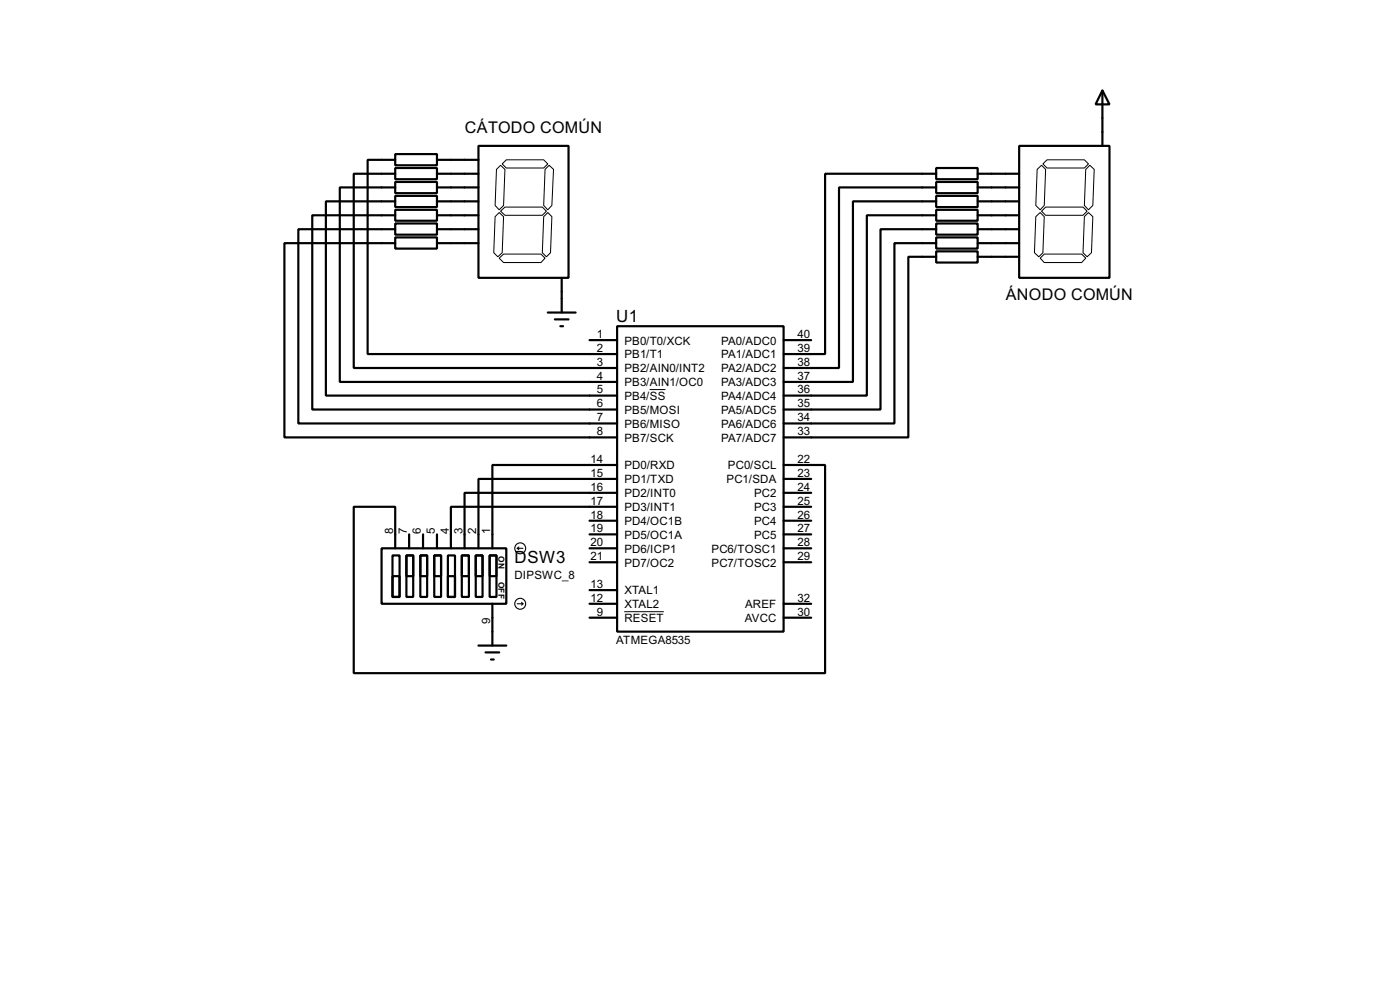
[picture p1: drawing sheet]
<svg xmlns="http://www.w3.org/2000/svg" width="256mm" height="180mm" viewBox="0 0 256 180" stroke-linecap="round" stroke-linejoin="round" font-family="sans-serif">
<g fill="none" stroke="#000" stroke-width=".4">
<path d="M202 16.6l1.3 2.5h-2.6zM202 16.6v10.1M72.4 28.2h7.7v2.1h-7.7zM72.4 30.8h7.7v2h-7.7zM72.4 33.3h7.7v2.1h-7.7zM72.4 35.9h7.7v2h-7.7zM72.4 38.4h7.7v2h-7.7zM72.4 39.4h-15.2v35.6h55.9M72.4 36.9h-12.7v35.5h53.4M72.4 34.3h-10.1v35.6h50.8M72.4 31.8h-7.6v35.6h48.3M72.4 29.3h-5v35.5h45.7"/>
<path d="M80.1 29.3h7.6M80.1 31.8h7.6M80.1 34.3h7.6M80.1 36.9h7.6M80.1 39.4h7.6M87.7 26.7h16.5v24.2h-16.5zM171.5 30.8h7.6v2h-7.6zM171.5 33.3h7.6v2.1h-7.6zM171.5 35.9h7.6v2h-7.6zM171.5 38.4h7.6v2h-7.6zM171.5 39.4h-12.7v33h-15.2M171.5 36.9h-15.2v33h-12.7"/>
<path d="M171.5 34.3h-17.8v33.1h-10.1M171.5 31.8h-20.3v33h-7.6M179.1 31.8h7.6M179.1 34.3h7.6M179.1 36.9h7.6M179.1 39.4h7.6M186.7 26.7h16.6v24.2h-16.6zM72.4 40.9h7.7v2.1h-7.7zM72.4 43.5h7.7v2h-7.7zM72.4 42h-17.7v35.5h58.4M72.4 44.5h-20.3v35.6h61M80.1 42h7.6"/>
<path d="M80.1 44.5h7.6M100.4 57.2h5.1M101.7 58.5h2.5M102.7 59.7h.5M102.9 50.9v6.3M113.1 59.7h30.5v55.9h-30.5zM171.5 40.9h7.6v2.1h-7.6zM171.5 43.5h7.6v2h-7.6zM171.5 46h7.6v2.1h-7.6zM171.5 44.5h-7.6v33h-20.3M171.5 42h-10.2v33h-17.7M171.5 47h-5.1v33.1h-22.8"/>
<path d="M179.1 42h7.6M179.1 44.5h7.6M179.1 47h7.6M108 62.3h5.1M143.6 62.3h5M75 97.8v2.6M77.5 97.8v2.6M80.1 97.8v2.6M108 97.8h5.1M108 95.3h5.1M113.1 85.1h-22.9v15.3M113.1 87.7h-25.4v12.7"/>
<path d="M113.1 90.2h-28v10.2M113.1 92.8h-30.5v7.6M143.6 85.1h7.6v38.1h-86.4v-30.4h7.6v7.6M143.6 97.8h5M143.6 95.3h5M143.6 92.8h5M143.6 90.2h5M143.6 87.7h5M69.9 100.4h22.9v10.1h-22.9zM71.9 101.7h1.3v7.6h-1.3zM71.9 105.5h1.3v3.8h-1.3zM74.5 101.7h1.2v7.6h-1.2z"/>
<path d="M74.5 101.7h1.2v3.8h-1.2zM77 101.7h1.3v7.6h-1.3zM77 101.7h1.3v3.8h-1.3zM79.6 101.7h1.2v7.6h-1.2zM79.6 101.7h1.2v3.8h-1.2zM82.1 101.7h1.3v7.6h-1.3zM82.1 105.5h1.3v3.8h-1.3zM84.6 101.7h1.3v7.6h-1.3zM84.6 101.7h1.3v3.8h-1.3zM87.2 101.7h1.2v7.6h-1.2zM87.2 101.7h1.2v3.8h-1.2zM87.7 118.2h5.1"/>
<path d="M89 119.4h2.5M89.7 101.7h1.3v7.6h-1.3zM89.7 101.7h1.3v3.8h-1.3zM90.2 110.5v7.7M108 100.4h5.1M108 102.9h5.1M108 113.1h5.1M108 108h5.1M108 110.5h5.1M143.6 100.4h5M143.6 102.9h5M143.6 113.1h5"/>
<path d="M143.6 110.5h5M90 120.7h.5"/>
</g>
<g fill="none" stroke="#000" stroke-width=".18">
<path d="M90.7 39.7l.8-.8 .8 .8-.3 6.6-.8 .7-.7-.7zM91 31l.7-.7 .8 .7-.2 6.6-.8 .8-.8-.8zM91.7 38.7l.8-.8h6.9l.7 .8-.7 .7h-6.9zM92 30l.8-.7h6.8l.8 .7-.8 .8h-6.8zM99.6 39.7l.8-.8 .7 .8-.2 6.6-.8 .7-.7-.7zM99.9 31l.7-.7 .8 .7-.3 6.6-.7 .8-.8-.8zM189.8 39.7l.8-.8 .7 .8-.2 6.6-.8 .7-.8-.7zM190 31l.8-.7 .8 .7-.3 6.6-.7 .8-.8-.8zM190.8 38.7l.8-.8h6.8l.8 .8-.8 .7h-6.8zM191.1 30l.7-.7h6.9l.7 .7-.7 .8h-6.9zM198.7 39.7l.7-.8 .8 .8-.2 6.6-.8 .7-.8-.7zM198.9 31l.8-.7 .8 .7-.3 6.6-.8 .8-.7-.8z"/>
<path d="M91.5 47.3l.8-.8h6.8l.8 .8-.8 .8h-6.8zM190.6 47.3l.7-.8h6.9l.7 .8-.7 .8h-6.9zM119 71.3h2.9M114.4 112h7.2"/>
</g>
<g fill="none" stroke="#000" stroke-width=".2">
<path d="M94.8 110.5h1M94.8 100.4l.3 .2M94.8 100.4h1M95.1 100.1l-.3 .3M95.6 110.3l.2 .2M95.8 110.5l-.2 .3"/>
<circle cx="95.3" cy="110.5" r="1"/>
<circle cx="95.3" cy="100.4" r="1"/>
</g>
<g font-size="3.5">
<text x="112.9" y="58.9">U1</text>
<text x="94.3" y="103.1">DSW3</text>
</g>
<g font-size="3.3">
<text x="85.2" y="24.3">CÁTODO COMÚN</text>
<text x="184.3" y="54.9">ÁNODO COMÚN</text>
</g>
<g font-size="2.4">
<text x="109.4" y="64.4">2</text>
<text x="109.4" y="61.9">1</text>
<text x="114.4" y="65.6">PB1/T1</text>
<text x="114.4" y="63.1">PB0/T0/XCK</text>
<text x="132.1" y="65.6">PA1/ADC1</text>
<text x="132.1" y="63.1">PA0/ADC0</text>
<text x="146.1" y="64.4">39</text>
<text x="146.1" y="61.9">40</text>
<text x="109.4" y="72">5</text>
<text x="109.4" y="69.5">4</text>
<text x="109.4" y="67">3</text>
<text x="114.4" y="70.7">PB3/AIN1/OC0</text>
<text x="114.4" y="68.1">PB2/AIN0/INT2</text>
<text x="132.1" y="70.7">PA3/ADC3</text>
<text x="132.1" y="68.1">PA2/ADC2</text>
<text x="146.1" y="72">36</text>
<text x="146.1" y="69.5">37</text>
<text x="146.1" y="67">38</text>
<text x="109.4" y="77.1">7</text>
<text x="109.4" y="74.6">6</text>
<text x="114.4" y="75.8">PB5/MOSI</text>
<text x="114.4" y="73.2">PB4/SS</text>
<text x="132.1" y="75.8">PA5/ADC5</text>
<text x="132.1" y="73.2">PA4/ADC4</text>
<text x="146.1" y="77.1">34</text>
<text x="146.1" y="74.6">35</text>
<text x="109.4" y="79.7">8</text>
<text x="114.4" y="78.3">PB6/MISO</text>
<text x="114.4" y="80.8">PB7/SCK</text>
<text x="132.1" y="78.3">PA6/ADC6</text>
<text x="132.1" y="80.8">PA7/ADC7</text>
<text x="146.1" y="79.7">33</text>
<text x="108.2" y="89.8">16</text>
<text x="108.2" y="87.3">15</text>
<text x="108.2" y="84.7">14</text>
<text x="114.4" y="88.5">PD1/TXD</text>
<text x="114.4" y="85.9">PD0/RXD</text>
<text x="133.1" y="88.5">PC1/SDA</text>
<text x="133.3" y="85.9">PC0/SCL</text>
<text x="146.1" y="89.8">24</text>
<text x="146.1" y="87.3">23</text>
<text x="146.1" y="84.7">22</text>
<text x="108.2" y="94.9">18</text>
<text x="108.2" y="92.4">17</text>
<text x="114.4" y="93.6">PD3/INT1</text>
<text x="114.4" y="91">PD2/INT0</text>
<text x="138.1" y="93.6">PC3</text>
<text x="138.1" y="91">PC2</text>
<text x="146.1" y="94.9">26</text>
<text x="146.1" y="92.4">25</text>
<text x="72" y="97.8" transform="rotate(-90 72 97.8)">8</text>
<text x="74.6" y="97.8" transform="rotate(-90 74.6 97.8)">7</text>
<text x="77.1" y="97.8" transform="rotate(-90 77.1 97.8)">6</text>
<text x="79.7" y="97.8" transform="rotate(-90 79.7 97.8)">5</text>
<text x="82.2" y="97.8" transform="rotate(-90 82.2 97.8)">4</text>
<text x="84.7" y="97.8" transform="rotate(-90 84.7 97.8)">3</text>
<text x="87.3" y="97.8" transform="rotate(-90 87.3 97.8)">2</text>
<text x="89.8" y="97.8" transform="rotate(-90 89.8 97.8)">1</text>
<text x="108.2" y="100">20</text>
<text x="108.2" y="97.4">19</text>
<text x="114.4" y="101.2">PD6/ICP1</text>
<text x="114.4" y="98.6">PD5/OC1A</text>
<text x="114.4" y="96.1">PD4/OC1B</text>
<text x="130.3" y="101.2">PC6/TOSC1</text>
<text x="138.1" y="98.6">PC5</text>
<text x="138.1" y="96.1">PC4</text>
<text x="146.1" y="100">28</text>
<text x="146.1" y="97.4">27</text>
<text x="94.2" y="106">DIPSWC_8</text>
<text x="108.2" y="102.5">21</text>
<text x="108.2" y="107.6">13</text>
<text x="114.4" y="103.7">PD7/OC2</text>
<text x="130.3" y="103.7">PC7/TOSC2</text>
<text x="146.1" y="102.5">29</text>
<text x="108.2" y="110.1">12</text>
<text x="109.4" y="112.7">9</text>
<text x="114.4" y="113.9">RESET</text>
<text x="114.4" y="108.8">XTAL1</text>
<text x="114.4" y="111.3">XTAL2</text>
<text x="136.4" y="113.9">AVCC</text>
<text x="136.5" y="111.3">AREF</text>
<text x="146.1" y="112.7">30</text>
<text x="146.1" y="110.1">32</text>
<text x="89.8" y="114.2" transform="rotate(-90 89.8 114.2)">9</text>
<text x="112.9" y="117.8">ATMEGA8535</text>
</g>
<g font-size="1.7">
<text x="91.3" y="101.8" transform="rotate(90 91.3 101.8)">ON</text>
<text x="91.3" y="106.5" transform="rotate(90 91.3 106.5)">OFF</text>
</g>
</svg>
